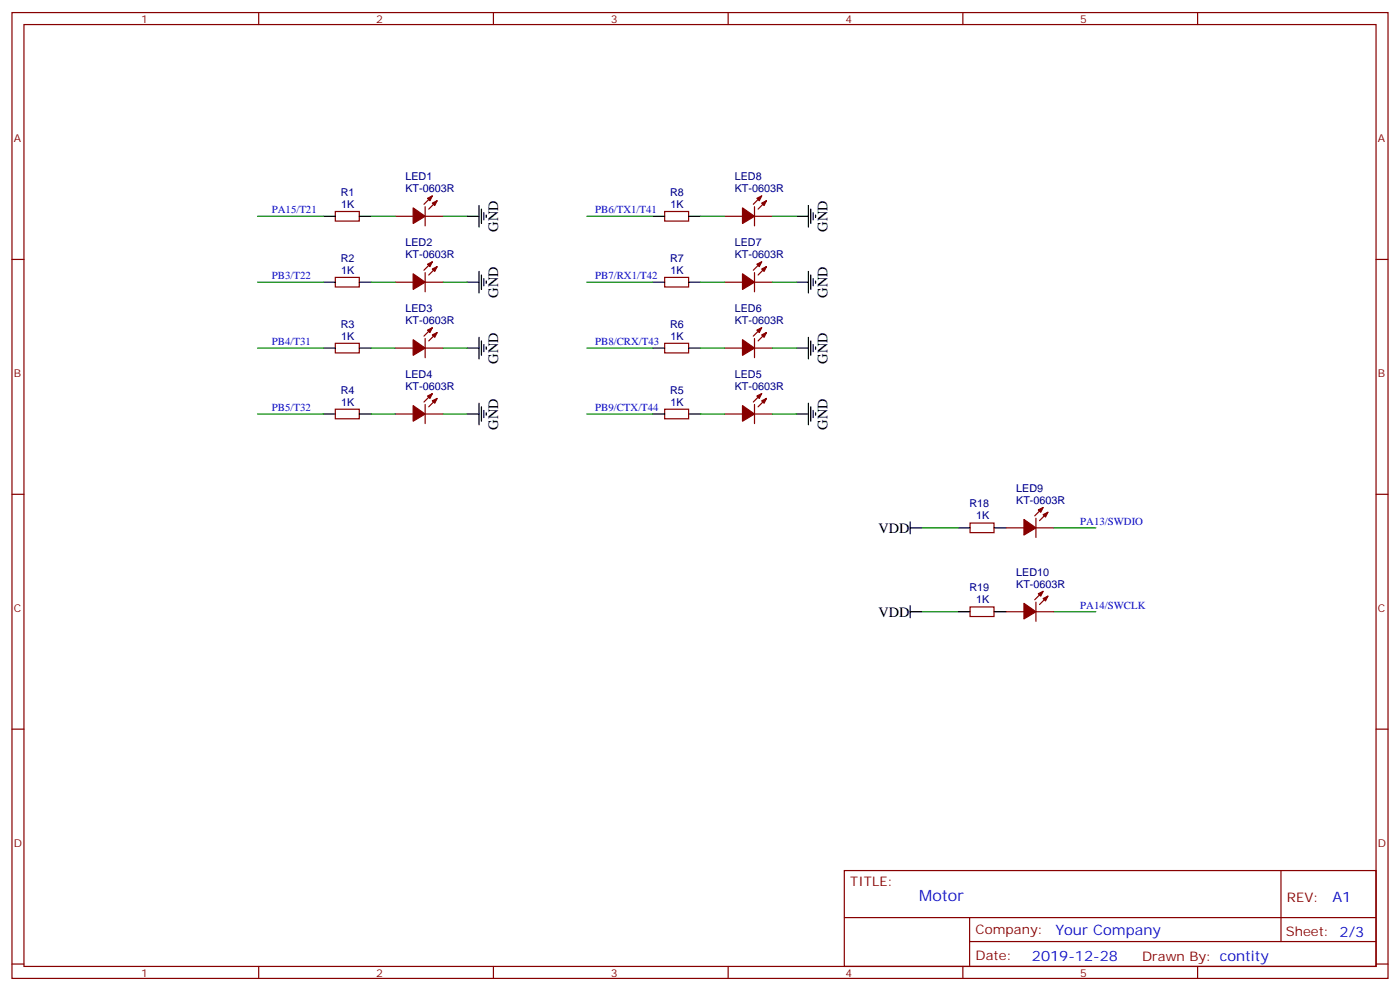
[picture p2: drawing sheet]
<svg xmlns="http://www.w3.org/2000/svg" width="412mm" height="292mm" viewBox="0 0 412 292" stroke-linecap="round" stroke-linejoin="round" font-family="sans-serif">
<g fill="none" stroke="#870000" stroke-width=".35">
<path d="M3.5 3.7h405.4v284.3h-405.4zM7.1 7.2h398.2v277.3h-398.2zM76.2 3.7v3.5M145.3 3.7v3.5M214.5 3.7v3.5M283.6 3.7v3.5M352.8 3.7v3.5M127.4 57.7l-2.5 2.4M128.8 59.1l-2.5 2.5M224.4 57.7l-2.5 2.4M225.8 59.1l-2.5 2.5M3.5 76.4h3.6"/>
<path d="M98.8 62.3h7v2.8h-7zM116.4 63.7h5.3M125.2 63.7h5.3M125.2 60.9v5.6M127.4 77.1l-2.5 2.5M128.8 78.5l-2.5 2.5M195.8 62.3h7v2.8h-7zM213.4 63.7h5.3M222.2 60.9v5.6M222.2 63.7h5.3M224.4 77.1l-2.5 2.5M225.8 78.5l-2.5 2.5"/>
<path d="M405.3 76.4h3.6M98.8 81.7h7v2.8h-7zM116.4 83.1h5.3M125.2 83.1h5.3M125.2 80.3v5.6M125.2 99.7v5.6M127.4 96.5l-2.5 2.5M128.8 97.9l-2.5 2.5M195.8 81.7h7v2.8h-7zM213.4 83.1h5.3M222.2 80.3v5.6M222.2 99.7v5.6"/>
<path d="M222.2 83.1h5.3M224.4 96.5l-2.5 2.5M225.8 97.9l-2.5 2.5M98.8 101.1h7v2.8h-7zM116.4 102.5h5.3M125.2 102.5h5.3M125.2 119.1v5.6M127.4 115.9l-2.5 2.5M128.8 117.3l-2.5 2.5M195.8 101.1h7v2.8h-7zM213.4 102.5h5.3M222.2 119.1v5.6"/>
<path d="M222.2 102.5h5.3M224.4 115.9l-2.5 2.5M225.8 117.3l-2.5 2.5M98.8 120.5h7v2.8h-7zM116.4 121.9h5.3M125.2 121.9h5.3M195.8 120.5h7v2.8h-7zM213.4 121.9h5.3M222.2 121.9h5.3M3.5 145.5h3.6M285.8 154h7v2.8h-7zM296.3 155.4h5.3"/>
<path d="M305.2 152.6v5.6M305.2 155.4h5.2M307.3 149.4l-2.5 2.5M308.7 150.8l-2.5 2.5M405.3 145.5h3.6M285.8 178.7h7v2.8h-7zM305.2 177.3v5.6M307.3 174.1l-2.5 2.5M308.7 175.5l-2.5 2.5M296.3 180.1h5.3M305.2 180.1h5.2M3.5 214.7h3.6"/>
<path d="M405.3 214.7h3.6M248.7 256.3h156.6v28.2h-156.6zM377.3 256.3v20.9M248.7 270.1h156.5M285.6 277.2h119.6M285.6 270.1v14.2M3.5 283.8h3.6M76.2 284.5v3.5M145.3 284.5v3.5M214.5 284.5v3.5M283.6 284.5v3.5M352.8 284.5v3.5"/>
<path d="M405.3 283.8h3.6"/>
</g>
<g fill="none" stroke="#000" stroke-width=".35">
<path d="M95.2 63.7h3.6M105.8 63.7h3.6M137.6 63.7h3.5M141.1 60.5v6.4M141.1 79.9v6.4M141.8 61.6v4.2M142.5 62.6v2.1M143.2 63.3v.7M192.3 63.7h3.5M202.8 63.7h3.6M234.6 63.7h3.5M238.1 60.5v6.4"/>
<path d="M238.1 79.9v6.4M238.8 61.6v4.2M239.5 62.6v2.1M240.2 63.3v.7M95.2 83.1h3.6M105.8 83.1h3.6M137.6 83.1h3.5M141.1 99.3v6.4M141.8 81v4.2M142.5 82v2.1M143.2 82.7v.7M192.3 83.1h3.5"/>
<path d="M202.8 83.1h3.6M234.6 83.1h3.5M238.1 99.3v6.4M238.8 81v4.2M239.5 82v2.1M240.2 82.7v.7M95.2 102.5h3.6M105.8 102.5h3.6M137.6 102.5h3.5M141.1 118.7v6.4M141.8 100.4v4.2M141.8 119.8v4.2"/>
<path d="M142.5 101.4v2.1M143.2 102.1v.7M192.3 102.5h3.5M202.8 102.5h3.6M234.6 102.5h3.5M238.1 118.7v6.4M238.8 100.4v4.2M238.8 119.8v4.2M239.5 101.4v2.1M240.2 102.1v.7M95.2 121.9h3.6M105.8 121.9h3.6"/>
<path d="M137.6 121.9h3.5M142.5 120.8v2.1M143.2 121.5v.7M192.3 121.9h3.5M202.8 121.9h3.6M234.6 121.9h3.5M239.5 120.8v2.1M240.2 121.5v.7M268.1 155.4h3.5M268.1 153.6v3.6M282.2 155.4h3.6M292.8 155.4h3.5"/>
<path d="M268.1 178.3v3.6M268.1 180.1h3.5M282.2 180.1h3.6M292.8 180.1h3.5"/>
</g>
<g fill="#870000" stroke="#870000" stroke-width=".35">
<path d="M224.4 118l1.4-.7-.7 1.4z"/>
<path d="M223 116.6l1.4-.7-.7 1.4z"/>
<path d="M218.7 119.4l3.5 2.5-3.5 2.1z"/>
<path d="M224.4 98.6l1.4-.7-.7 1.4z"/>
<path d="M223 97.2l1.4-.7-.7 1.4z"/>
<path d="M218.7 100l3.5 2.5-3.5 2.1z"/>
<path d="M224.4 79.2l1.4-.7-.7 1.4z"/>
<path d="M223 77.8l1.4-.7-.7 1.4z"/>
<path d="M218.7 80.6l3.5 2.5-3.5 2.1z"/>
<path d="M224.4 59.8l1.4-.7-.7 1.4z"/>
<path d="M223 58.4l1.4-.7-.7 1.4z"/>
<path d="M218.7 61.2l3.5 2.5-3.5 2.1z"/>
<path d="M127.4 118l1.4-.7-.7 1.4z"/>
<path d="M125.9 116.6l1.5-.7-.8 1.4z"/>
<path d="M121.7 119.4l3.5 2.5-3.5 2.1z"/>
<path d="M127.4 98.6l1.4-.7-.7 1.4z"/>
<path d="M125.9 97.2l1.5-.7-.8 1.4z"/>
<path d="M121.7 100l3.5 2.5-3.5 2.1z"/>
<path d="M127.4 79.2l1.4-.7-.7 1.4z"/>
<path d="M125.9 77.8l1.5-.7-.8 1.4z"/>
<path d="M121.7 80.6l3.5 2.5-3.5 2.1z"/>
<path d="M127.4 59.8l1.4-.7-.7 1.4z"/>
<path d="M125.9 58.4l1.5-.7-.8 1.4z"/>
<path d="M121.7 61.2l3.5 2.5-3.5 2.1z"/>
<path d="M307.3 151.5l1.4-.7-.7 1.4z"/>
<path d="M305.9 150.1l1.4-.7-.7 1.4z"/>
<path d="M301.6 152.9l3.6 2.5-3.6 2.1z"/>
<path d="M307.3 176.2l1.4-.7-.7 1.4z"/>
<path d="M305.9 174.8l1.4-.7-.7 1.4z"/>
<path d="M301.6 177.6l3.6 2.5-3.6 2.1z"/>
</g>
<g fill="none" stroke="#008700" stroke-width=".35">
<path d="M75.8 63.7h19.4M109.4 63.7h7M130.5 63.7h7.1M172.9 63.7h19.4M206.4 63.7h7M227.5 63.7h7.1M75.8 83.1h19.4M109.4 83.1h7M130.5 83.1h7.1M172.9 83.1h19.4M206.4 83.1h7M227.5 83.1h7.1"/>
<path d="M75.8 102.5h19.4M109.4 102.5h7M130.5 102.5h7.1M172.9 102.5h19.4M206.4 102.5h7M227.5 102.5h7.1M75.8 121.9h19.4M109.4 121.9h7M130.5 121.9h7.1M172.9 121.9h19.4M206.4 121.9h7M227.5 121.9h7.1"/>
<path d="M271.6 155.4h10.6M310.4 155.4h12.4M271.6 180.1h10.6M310.4 180.1h12.4"/>
</g>
<text font-size="4.6" fill="#00f" x="270.8" y="265.3">Motor</text>
<g font-size="4.2">
<text x="146.8" y="68.3" transform="rotate(-90 146.8 68.3)">GND</text>
<text x="243.8" y="68.3" transform="rotate(-90 243.8 68.3)">GND</text>
<text x="146.8" y="87.7" transform="rotate(-90 146.8 87.7)">GND</text>
<text x="243.8" y="87.7" transform="rotate(-90 243.8 87.7)">GND</text>
<text x="146.8" y="107.1" transform="rotate(-90 146.8 107.1)">GND</text>
<text x="243.8" y="107.1" transform="rotate(-90 243.8 107.1)">GND</text>
<text x="146.8" y="126.5" transform="rotate(-90 146.8 126.5)">GND</text>
<text x="243.8" y="126.5" transform="rotate(-90 243.8 126.5)">GND</text>
<text x="258.8" y="156.8">VDD</text>
<text x="258.8" y="181.5">VDD</text>
</g>
<g font-size="4.2" fill="#00f">
<text x="392.5" y="265.6">A1</text>
<text x="310.9" y="275.1">Your Company</text>
<text x="304" y="282.9">2019-12-28</text>
</g>
<g font-size="3.9" fill="#800">
<text x="250.5" y="260.9">TITLE:</text>
<text x="379.1" y="265.6">REV:</text>
<text x="287.4" y="275.1">Company:</text>
<text x="378.7" y="275.7">Sheet: 2/3</text>
<text x="287.4" y="282.8">Date:</text>
<text x="336.4" y="282.8">Drawn By: contity</text>
</g>
<g font-size="3.2" fill="#800">
<text x="41.6" y="6.7">1</text>
<text x="110.8" y="6.7">2</text>
<text x="179.9" y="6.7">3</text>
<text x="249.1" y="6.7">4</text>
<text x="318.2" y="6.7">5</text>
<text x="4.1" y="41.8">A</text>
<text x="405.9" y="41.8">A</text>
<text x="4.1" y="110.9">B</text>
<text x="405.9" y="110.9">B</text>
<text x="4.1" y="180.1">C</text>
<text x="405.9" y="180.1">C</text>
<text x="4.1" y="249.2">D</text>
<text x="405.9" y="249.2">D</text>
<text x="41.6" y="287.5">1</text>
<text x="110.8" y="287.5">2</text>
<text x="179.9" y="287.5">3</text>
<text x="249.1" y="287.5">4</text>
<text x="318.2" y="287.5">5</text>
</g>
<g font-size="3.2" fill="#000080">
<text x="119.4" y="53.1">LED1</text>
<text x="216.4" y="53.1">LED8</text>
<text x="100.4" y="57.7">R1</text>
<text x="119.4" y="56.6">KT-0603R</text>
<text x="197.4" y="57.7">R8</text>
<text x="216.4" y="56.6">KT-0603R</text>
<text x="100.5" y="61.2">1K</text>
<text x="197.6" y="61.2">1K</text>
<text x="100.4" y="77.1">R2</text>
<text x="119.4" y="76">KT-0603R</text>
<text x="119.4" y="72.5">LED2</text>
<text x="197.4" y="77.1">R7</text>
<text x="216.4" y="76">KT-0603R</text>
<text x="216.4" y="72.5">LED7</text>
<text x="100.5" y="80.6">1K</text>
<text x="197.6" y="80.6">1K</text>
<text x="119.4" y="95.4">KT-0603R</text>
<text x="119.4" y="91.9">LED3</text>
<text x="216.4" y="95.4">KT-0603R</text>
<text x="216.4" y="91.9">LED6</text>
<text x="100.4" y="96.5">R3</text>
<text x="100.5" y="100">1K</text>
<text x="197.4" y="96.5">R6</text>
<text x="197.6" y="100">1K</text>
<text x="119.4" y="111.3">LED4</text>
<text x="216.4" y="111.3">LED5</text>
<text x="100.4" y="115.9">R4</text>
<text x="100.5" y="119.4">1K</text>
<text x="119.4" y="114.8">KT-0603R</text>
<text x="197.4" y="115.9">R5</text>
<text x="197.6" y="119.4">1K</text>
<text x="216.4" y="114.8">KT-0603R</text>
<text x="285.6" y="149.4">R18</text>
<text x="299.3" y="148.3">KT-0603R</text>
<text x="299.3" y="144.8">LED9</text>
<text x="287.5" y="152.9">1K</text>
<text x="299.3" y="173">KT-0603R</text>
<text x="299.3" y="169.5">LED10</text>
<text x="285.6" y="174.1">R19</text>
<text x="287.5" y="177.6">1K</text>
</g>
<g font-size="3.2" fill="#00f">
<text x="80.1" y="62.8">PA15/T21</text>
<text x="175.3" y="62.8">PB6/TX1/T41</text>
<text x="80.1" y="82.2">PB3/T22</text>
<text x="175.3" y="82.2">PB7/RX1/T42</text>
<text x="80.1" y="101.6">PB4/T31</text>
<text x="175.3" y="101.6">PB8/CRX/T43</text>
<text x="80.1" y="121">PB5/T32</text>
<text x="175.3" y="121">PB9/CTX/T44</text>
<text x="318.2" y="154.5">PA13/SWDIO</text>
<text x="318.2" y="179.2">PA14/SWCLK</text>
</g>
</svg>
